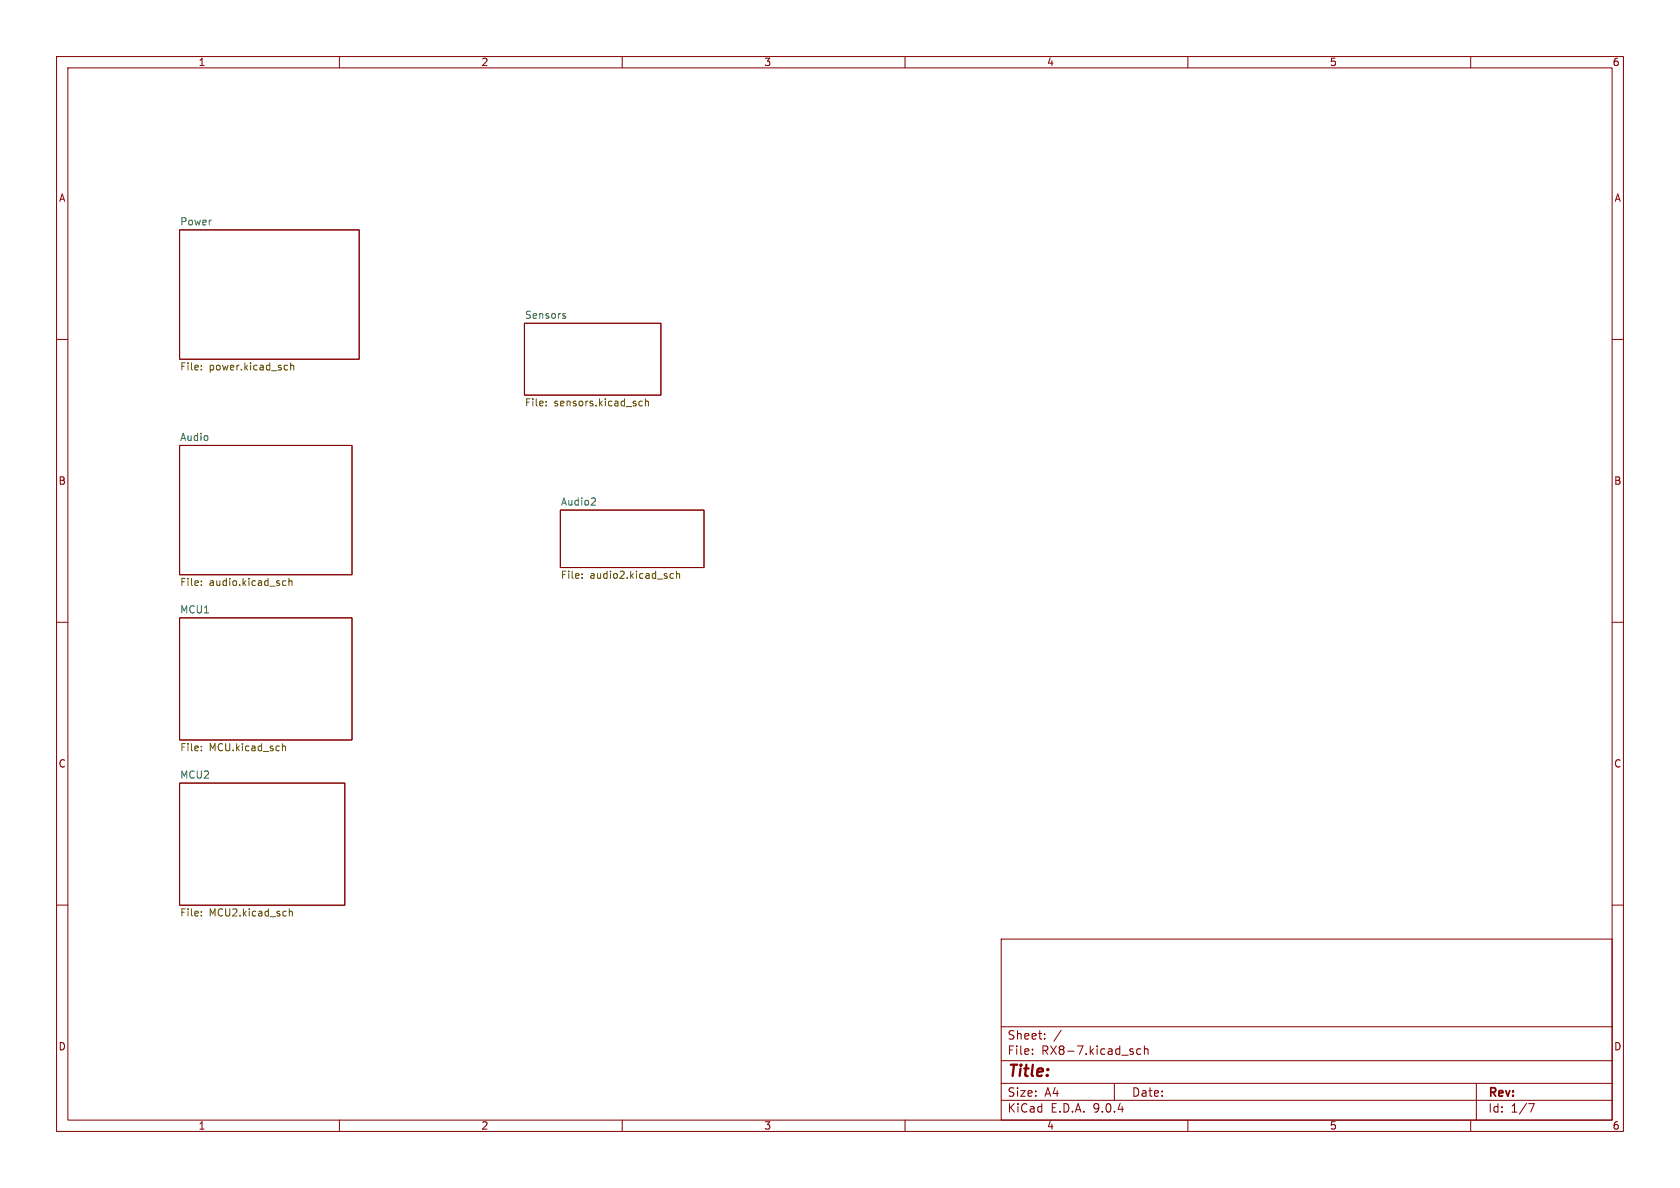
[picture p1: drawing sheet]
<svg xmlns="http://www.w3.org/2000/svg" width="297mm" height="210mm" viewBox="0 0 297 210" stroke-linecap="round" stroke-linejoin="round" font-family="sans-serif">
<g fill="none" stroke="#840000" stroke-width=".18">
<path d="M10 10h277v190h-277zM12 12h273v186h-273zM60 10v2M110 10v2M160 10v2M210 10v2M260 10v2M31.7 40.6h31.8v22.9h-31.8zM92.7 57.2h24.1v12.7h-24.1zM10 60h2M31.7 78.7h30.5v22.9h-30.5zM285 60h2"/>
<path d="M99.1 90.2h25.4v10.1h-25.4zM10 110h2M31.7 109.2h30.5v21.6h-30.5zM285 110h2M31.7 138.4h29.3v21.6h-29.3zM10 160h2M177 166h108v32h-108zM285 160h2M60 198v2M110 198v2M160 198v2M177 194.5h108"/>
<path d="M177 191.5h108M177 187.5h108M177 181.5h108M182.5 186.3v.1M182.5 185.5v.1M184.7 183.6v.1M184.7 182.8v.1M187.6 182.1l-1.3 2M197 191.5v3M201.7 185.5l-.5-.1-.2 .3v.4l.1 .2h.6M202.3 185.5l.2-.1 .4 .1 .1 .9M202.3 184.9v1.5"/>
<path d="M210 198v2M260 198v2M261 191.5v6.5M270.2 195.1h1l-.6 1.5"/>
</g>
<path d="M99.6 55.9h.3l.1 .2-.2 .2h-.2M99.6 55.4l.3 .1M105 88l.3 .3-.1 .3-.7 .7h.8" fill="none" stroke="#006464" stroke-width=".18"/>
<g fill="none" stroke="#725600" stroke-width=".18">
<path d="M35.6 64.6v.1M35.6 65.3v.1M50.5 64.6h.3M50.8 65.3l-.3 .1M51.4 64.7l.2-.1h.3v.8M51.4 64.1v1.3M96.6 71.6v.2M96.6 71v.1M112.9 71.5l.3 .3 .4-.1M113.6 71l-.4-.1-.3 .3M114.1 71l.2-.1 .3 .1v.8M114.1 70.5v1.3"/>
<path d="M35.6 102.7v.1M35.6 103.4v.1M50.1 103.4h.4M50.1 102.7h.4M51.1 102.8l.2-.1h.3v.8M51.1 102.2v1.3M102.9 102.1v.1M102.9 101.5v.1M118.5 102l.2 .2h.4M119.1 101.5l-.4-.1-.2 .2M119.6 101.5l.2-.1 .3 .1v.7M119.6 101v1.2"/>
<path d="M35.6 132.6v.1M35.6 131.9v.2M49.9 131.4v1.3M49.9 132l.2-.1h.3l.1 .8M35.6 161.1v.2M35.6 161.8v.1M51.1 160.7v1.2M51.1 161.2l.2-.1h.3l.1 .8"/>
</g>
<text font-size="2.8" fill="#840000" x="178" y="190.9">Title:</text>
<g font-size="2.1" fill="#840000">
<text x="178" y="184">Sheet:</text>
<text x="178" y="186.7">File:</text>
<text x="184.1" y="186.7">RX8-7.kicad_sch</text>
<text x="178" y="196.9">KiCad</text>
<text x="178" y="194.1">Size:</text>
<text x="184.7" y="194.1">A4</text>
<text x="185.7" y="196.9">E.D.A.</text>
<text x="193.3" y="196.9">9.0.4</text>
<text x="200" y="194.1">Date:</text>
<text x="263" y="194.3">Rev:</text>
<text x="263" y="196.9">Id:</text>
<text x="267.1" y="196.9">1/7</text>
</g>
<g font-size="1.8" fill="#840000">
<text x="35" y="11.9">1</text>
<text x="85" y="11.9">2</text>
<text x="135" y="11.9">3</text>
<text x="185" y="11.9">4</text>
<text x="235" y="11.9">5</text>
<text x="285" y="11.9">6</text>
<text x="10.3" y="35.9">A</text>
<text x="285.3" y="35.9">A</text>
<text x="10.3" y="85.9">B</text>
<text x="285.3" y="85.9">B</text>
<text x="10.3" y="135.9">C</text>
<text x="285.3" y="135.9">C</text>
<text x="10.3" y="185.9">D</text>
<text x="285.3" y="185.9">D</text>
<text x="35" y="199.9">1</text>
<text x="85" y="199.9">2</text>
<text x="135" y="199.9">3</text>
<text x="185" y="199.9">4</text>
<text x="235" y="199.9">5</text>
<text x="285" y="199.9">6</text>
</g>
<g font-size="1.8" fill="#006464">
<text x="31.7" y="39.9">Power</text>
<text x="92.7" y="56.4">Sensors</text>
<text x="31.7" y="78">Audio</text>
<text x="99.1" y="89.5">Audio2</text>
<text x="31.7" y="108.5">MCU1</text>
<text x="31.7" y="137.7">MCU2</text>
</g>
<g font-size="1.8" fill="#725600">
<text x="31.7" y="65.8">File:</text>
<text x="37" y="65.8">power.kicad_sch</text>
<text x="92.7" y="72.2">File:</text>
<text x="97.9" y="72.2">sensors.kicad_sch</text>
<text x="31.7" y="103.9">File:</text>
<text x="37" y="103.9">audio.kicad_sch</text>
<text x="99.1" y="102.6">File:</text>
<text x="104.3" y="102.6">audio2.kicad_sch</text>
<text x="31.7" y="133.1">File:</text>
<text x="37" y="133.1">MCU.kicad_sch</text>
<text x="31.7" y="162.3">File:</text>
<text x="37" y="162.3">MCU2.kicad_sch</text>
</g>
</svg>
